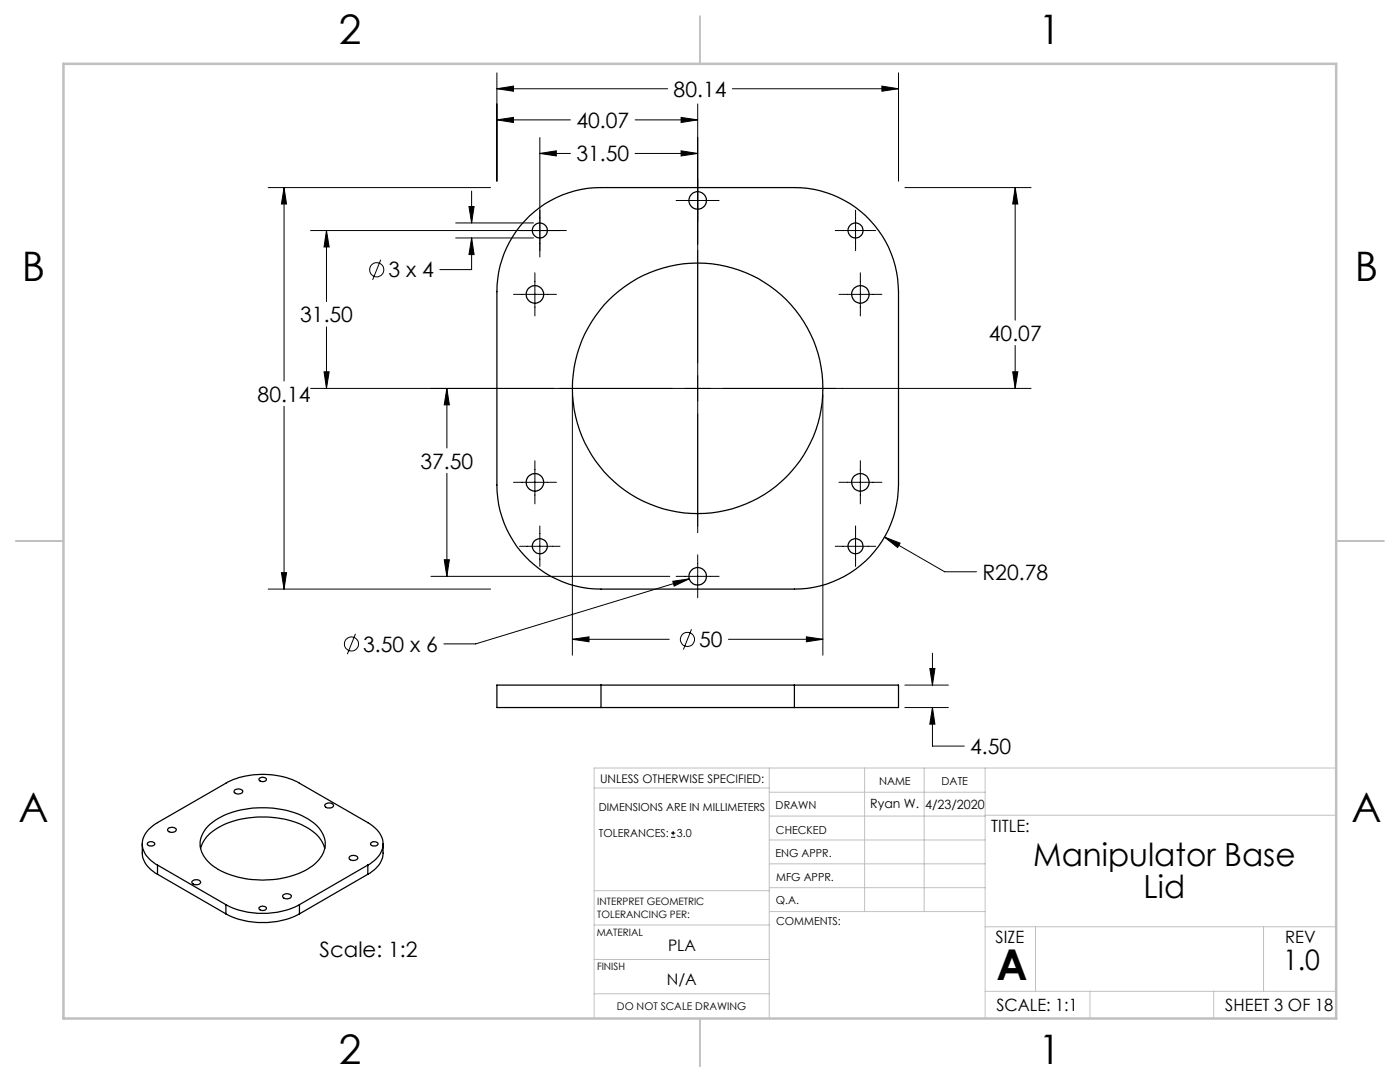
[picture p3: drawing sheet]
<svg xmlns="http://www.w3.org/2000/svg" width="279mm" height="216mm" viewBox="0 0 279 216" stroke-linecap="round" stroke-linejoin="round" font-family="sans-serif">
<g fill="none" stroke="#000" stroke-width=".2">
<path d="M99.2 14.5v21.7M99.2 17.7h34M99.2 17.7l3.3-.5v1zM146.2 17.7h33.1M176 17.2l3.3 .5-3.3 .5zM179.3 14.5v21.7M53.5 37.4h44.4M56.7 37.4v38.6M56.7 37.4l.5 3.3h-1zM94.1 38.1v6.4M99.2 23.9h14.6M99.2 23.9l3.3-.5v1z"/>
<path d="M107.7 30.6l3.3-.5v1zM107.7 27.4v23.9M107.7 30.6h6.1M126.8 23.9h12.4M126.8 30.6h12.4M135.9 23.4l3.3 .5-3.3 .5zM135.9 30.1l3.3 .5-3.3 .5zM139.2 20.7v85.6M180.6 37.4h25.2M202.6 37.4v26.5M202.6 37.4l.5 3.3h-1zM62 46h51"/>
<path d="M65.2 46v14.2M65.2 46l.5 3.3h-1zM76 51.8l-1.6 4M90.9 47.5h15.6M90.9 44.5h15.6M93.6 41.2h1l-.5 3.3zM94.1 47.5l.5 3.3h-1zM94.1 47.5v6.3h-6.3M102.5 58.7h8.6M106.8 54.4v8.6M134.9 40h8.6M166.7 46h8.1"/>
<path d="M167.4 58.7h8.6M170.7 41.9v8.1M171.7 54.4v8.6M62 77.5h143.8M64.7 74.2h1l-.5 3.3zM65.2 65.2v12.3M89.2 77.5l.5 3.3h-1zM89.2 77.5v11.9M114.2 78.8v51.9M164.2 78.8v51.9M202.1 74.2h1l-.5 3.3zM202.6 68.9v8.6"/>
<path d="M56.7 81.1v36.4M89.2 94.4v20.6M102.5 96.2h8.6M106.8 91.9v8.6M167.4 96.2h8.6M171.7 91.9v8.6M53.5 117.5h44.4M56.2 114.3h1l-.5 3.2zM86 115h47.7M88.7 111.7h1l-.5 3.3zM103.7 109h8.1M107.7 105v8"/>
<path d="M134.3 116l3.2-.5-3 1.4zM134.9 115h8.6M137.5 115.5l-42.6 13h-6.3M139.2 110.7v8.6M166.7 109h8.1M170.7 105v8M176.5 107.2l12 6.9h6.4M176.5 107.2l3.1 1.2-.5 .9zM70.9 126.5l-1.6 4M114.2 127.6h19.4M114.2 127.6l3.3-.5v1zM138 125.6l-1.6 4"/>
<path d="M145.4 127.6h18.8M160.9 127.1l3.3 .5-3.3 .5zM180.6 136.7h8.7M185.6 133.4h1l-.5 3.3zM186.1 130.4v6.3M180.6 141.2h8.7M186.1 141.2v7.7h6.3M186.1 141.2l.5 3.3h-1zM133.9 167.1h.9M133.9 166.2h.9M134.3 165.8v.9"/>
<circle cx="75.2" cy="53.8" r="1.42"/>
<circle cx="70.1" cy="128.5" r="1.4"/>
<circle cx="137.2" cy="127.6" r="1.42"/>
</g>
<g fill="none" stroke="#c0c0c0" stroke-width=".2">
<path d="M118.6 157.2h34.9M153.5 153.2v50M153.5 158.1h43.1M172.5 153.2v28.7M184.4 153.2v28.7M196.6 153.2v50M266.7 153.2h-148.1v50M118.6 177.7h35M153.5 167.6h43.1M153.5 162.8h43.1M153.5 172.4h43.1M153.5 177.1h43.1"/>
<path d="M196.6 162.7h70.1M118.6 198.3h34.9M118.6 191.5h34.9M118.6 184.6h35M153.6 181.9h43M196.6 197.8h70.1M196.6 184.9h70.1M206.7 184.9v12.9M217.5 197.8v5.4M242.2 197.8v5.4M252.2 184.9v12.9"/>
</g>
<path d="M139.7 3.2v9.5M3.1 107.9h9.6M266.7 107.9h9.5M139.7 203.2v9.6" fill="none" stroke="#c0c0c0" stroke-width=".25"/>
<path d="M12.7 12.7h254v190.5h-254z" fill="none" stroke="#c0c0c0" stroke-width=".5"/>
<path d="M186.1 141.2l.5 3.3h-1zM185.6 133.4h1l-.5 3.3zM99.2 17.7l3.3-.5v1zM176 17.2l3.3 .5-3.3 .5zM56.7 37.4l.5 3.3h-1zM56.2 114.3h1l-.5 3.2zM202.1 74.2h1l-.5 3.3zM202.6 37.4l.5 3.3h-1zM135.9 23.4l3.3 .5-3.3 .5zM99.2 23.9l3.3-.5v1zM176.5 107.2l2.6 2.1 .5-.9zM94.1 47.5l.5 3.3h-1zM93.6 41.2h1l-.5 3.3zM135.9 30.1l3.3 .5-3.3 .5zM107.7 30.6l3.3-.5v1zM64.7 74.2h1l-.5 3.3zM65.2 46l.5 3.3h-1zM114.2 127.6l3.3-.5v1zM160.9 127.1l3.3 .5-3.3 .5zM134.3 116l.2 .9 3-1.4zM88.7 111.7h1l-.5 3.3zM89.2 77.5l.5 3.3h-1z" fill="#000"/>
<g fill="none" stroke="#000" stroke-width=".25">
<path d="M105.7 43a20.7 20.7 0 0 1 14.2-5.6h38.6a20.8 20.8 0 0 1 20.8 20.8v38.6a20.8 20.8 0 0 1-20.8 20.7h-38.6a20.8 20.8 0 0 1-20.7-20.7v-38.6a20.7 20.7 0 0 1 6.5-15.2zM119.9 136.7h-20.7v4.5h20.7M119.9 136.7v4.5M119.9 136.7h38.6M158.5 136.7h20.8v4.5h-20.8M158.5 136.7v4.5M46.8 157.7a1.09 1.09 0 0 1 1.6 .2 .97 .97 0 0 1-.8 .5 .97 .97 0 0 1-.9-.5zM51.7 155.4a.93 .93 0 0 1 1.5 .1 .83 .83 0 0 1-.8 .5 .83 .83 0 0 1-.7-.5zM119.9 141.2h38.6M28.4 168.4v1.8a5 5 0 0 0 3 4.2M29.5 168.1a.8 .8 0 0 1 1.4 .4 .95 .95 0 0 1-1.5-.1zM31.4 172.6a4.8 4.8 0 0 1-3-4.8 5.6 5.6 0 0 1 3-3.7l13.7-7.8a16.1 16.1 0 0 1 14.7 0l13.6 7.8a5.2 5.2 0 0 1 3 4.5 5.2 5.2 0 0 1-3 4"/>
<path d="M31.4 172.6l13.7 7.9M31.4 172.6v1.8M31.4 174.4l13.7 8M33.7 165.2a.96 .96 0 0 1 1.5 .5 1.01 1.01 0 0 1-1.8-.1zM38.4 175.8a1 1 0 0 1 1.6 .3 1.07 1.07 0 0 1-1.7-.1zM40 169.3a7.4 7.4 0 0 1 4.6-4.7 19.6 19.6 0 0 1 17.1 .8 6.4 6.4 0 0 1 3.1 3.9M41.5 164.9a16.2 16.2 0 0 1 12.3-3.7 14.1 14.1 0 0 1 9.9 4 4.7 4.7 0 0 1-.7 7 16.4 16.4 0 0 1-11.3 3.4 15.1 15.1 0 0 1-10.2-3.7 4.7 4.7 0 0 1 0-7zM56.5 178.6a1.11 1.11 0 0 1 1.6 .2 .95 .95 0 0 1-.8 .6 .95 .95 0 0 1-.9-.6zM64.9 160.5a.99 .99 0 0 1 1.6 .3 1.03 1.03 0 0 1-1.7-.1zM69.7 171a1.07 1.07 0 0 1 1.7 .2 .96 .96 0 0 1-.9 .5 .96 .96 0 0 1-.8-.6zM73.4 172.6l-13.6 7.9M73.4 172.6v1.8"/>
<path d="M73.4 174.4l-13.6 8M74.1 168.1a.82 .82 0 0 1 1.3 .4 .95 .95 0 0 1-1.5-.1zM76.4 168.4v1.8a5 5 0 0 1-3 4.2M45.1 180.5a16.4 16.4 0 0 0 14.7 0M45.1 182.4a16.4 16.4 0 0 0 14.7 0M45.1 180.5v1.9M51.7 181.1a.93 .93 0 0 1 1.5 .2 .83 .83 0 0 1-.8 .4 .83 .83 0 0 1-.7-.5zM59.8 180.5v1.9"/>
<circle cx="139.2" cy="40" r="1.75"/>
<circle cx="106.7" cy="58.7" r="1.75"/>
<circle cx="107.7" cy="46" r="1.51"/>
<circle cx="170.7" cy="46" r="1.51"/>
<circle cx="171.7" cy="58.7" r="1.75"/>
<circle cx="139.2" cy="77.5" r="25"/>
<circle cx="106.7" cy="96.2" r="1.75"/>
<circle cx="171.7" cy="96.2" r="1.75"/>
<circle cx="107.7" cy="109" r="1.51"/>
<circle cx="139.2" cy="115" r="1.75"/>
<circle cx="170.7" cy="109" r="1.51"/>
</g>
<text font-size="8.5" x="198.9" y="195.5">A</text>
<g font-size="8.1">
<text x="67.6" y="8.9">2</text>
<text x="207.3" y="8.9">1</text>
<text x="4.4" y="56.2">B</text>
<text x="270.4" y="56.2">B</text>
<text x="3.7" y="164.1">A</text>
<text x="269.7" y="164.1">A</text>
<text x="67.6" y="212.4">2</text>
<text x="207.3" y="212.4">1</text>
</g>
<g font-size="6.3">
<text x="206.2" y="172.9">Manipulator Base</text>
<text x="228.2" y="179.2">Lid</text>
</g>
<text font-size="5.6" x="256.1" y="193.5">1.0</text>
<g font-size="4.2">
<text x="134.4" y="19.3">80.14</text>
<text x="115" y="25.5">40.07</text>
<text x="115" y="32.2">31.50</text>
<text x="77.5" y="55.4">3 x 4</text>
<text x="59.9" y="64.3">31.50</text>
<text x="197.4" y="68">40.07</text>
<text x="51.4" y="80.1">80.14</text>
<text x="83.9" y="93.5">37.50</text>
<text x="196.1" y="115.7">R20.78</text>
<text x="72.5" y="130">3.50 x 6</text>
<text x="139.5" y="129.1">50</text>
<text x="193.6" y="150.5">4.50</text>
<text x="63.8" y="190.9">Scale: 1:2</text>
</g>
<g font-size="3.4">
<text x="197.8" y="166">TITLE:</text>
<text x="198.7" y="188.1">SIZE</text>
<text x="256.5" y="188.2">REV</text>
<text x="198.8" y="201.7">SCALE: 1:1</text>
<text x="244.5" y="201.7">SHEET 3 OF 18</text>
</g>
<g font-size="3.2">
<text x="133.3" y="189.8">PLA</text>
<text x="133.1" y="196.6">N/A</text>
</g>
<g font-size="2.5">
<text x="173.7" y="161.3">Ryan W.</text>
<text x="184.6" y="161.4">4/23/2020</text>
</g>
<text font-size="2.4" x="119.8" y="156.2">UNLESS OTHERWISE SPECIFIED:</text>
<g font-size="2.2">
<text x="119.5" y="161.8">DIMENSIONS ARE IN MILLIMETERS</text>
<text x="154.8" y="161.4">DRAWN</text>
<text x="175.4" y="156.6">NAME</text>
<text x="187.9" y="156.7">DATE</text>
<text x="119.5" y="167.1">TOLERANCES:</text>
<text x="135.1" y="167.1">3.0</text>
<text x="154.9" y="166.3">CHECKED</text>
<text x="154.8" y="171">ENG APPR.</text>
<text x="154.9" y="175.7">MFG APPR.</text>
<text x="154.9" y="180.4">Q.A.</text>
<text x="154.9" y="184.6">COMMENTS:</text>
</g>
<text font-size="2.1" x="123.1" y="201.6">DO NOT SCALE DRAWING</text>
<g font-size="2">
<text x="119.2" y="180.6">INTERPRET GEOMETRIC</text>
<text x="119.2" y="183.1">TOLERANCING PER:</text>
<text x="119.1" y="186.7">MATERIAL</text>
<text x="119.1" y="193.5">FINISH</text>
</g>
</svg>
